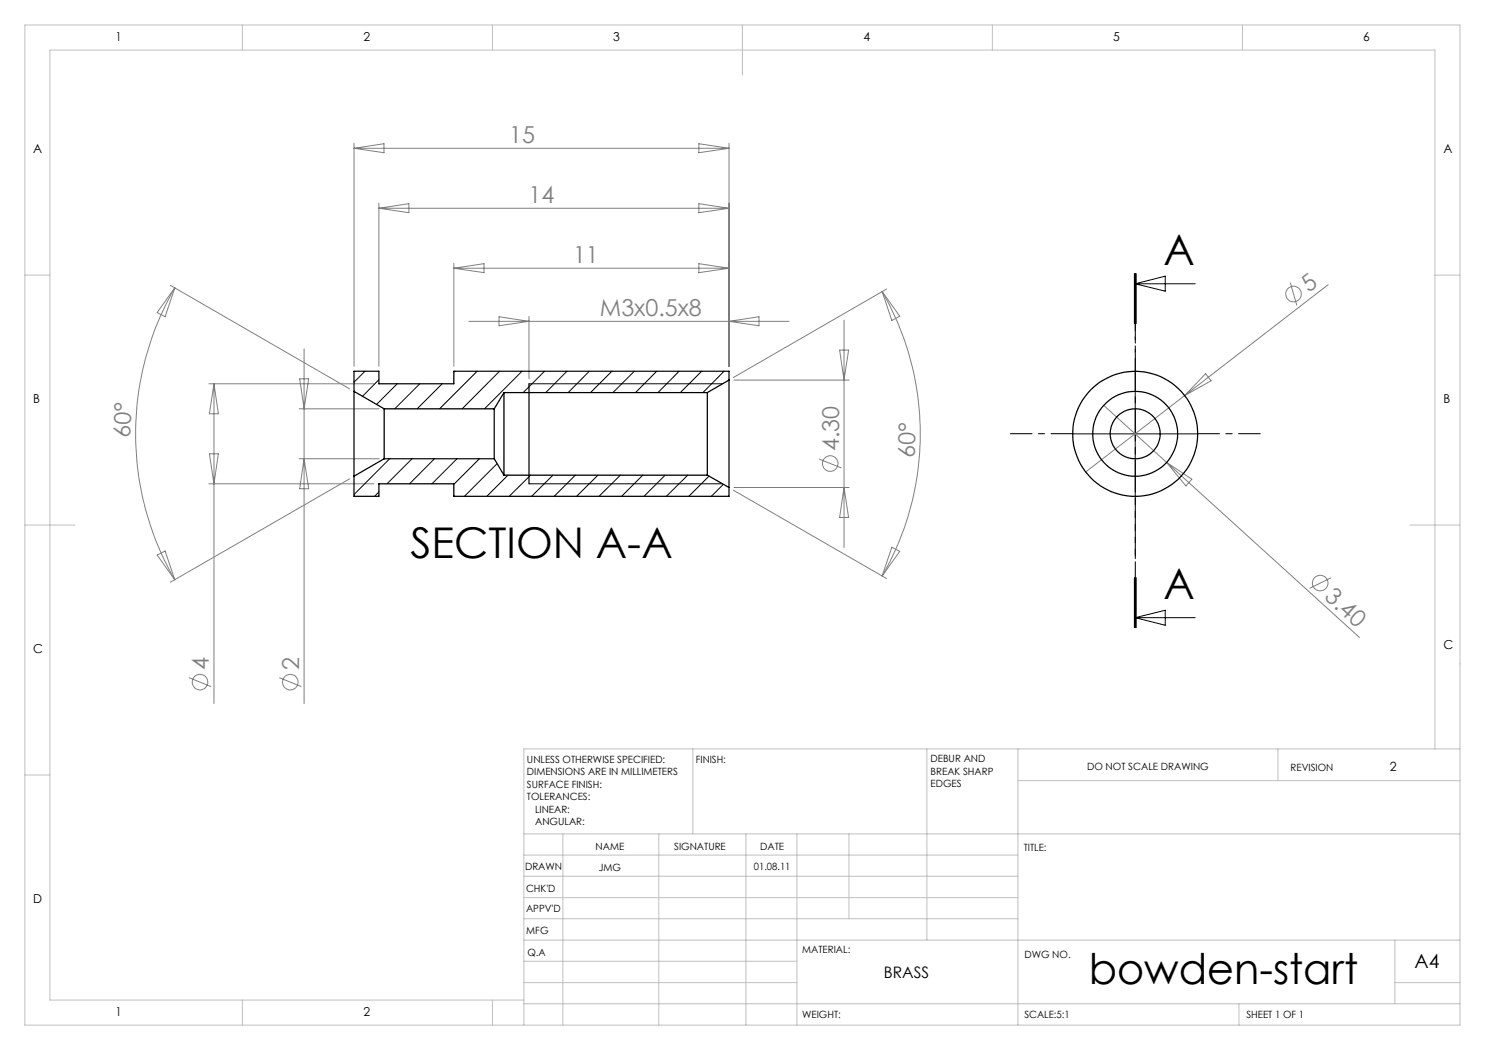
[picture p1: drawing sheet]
<svg xmlns="http://www.w3.org/2000/svg" width="297mm" height="210mm" viewBox="0 0 297 210" stroke-linecap="round" stroke-linejoin="round" font-family="sans-serif">
<g fill="none" stroke="#808080" stroke-width=".2">
<path d="M70.8 28.6v44.7M70.8 29.7h75M70.8 29.7l6-1v1.8zM139.8 28.7l6 1-6 .8zM145.8 28.6v44.7M34.1 57.1l35.8 20.7M35 57.6a58.3 58.3 0 0 0 0 58.3M35 57.6l-2 5.8-1.6-.9zM75.8 40.6v32.7M75.8 41.7h70M75.8 41.7l6-1v1.8zM90.8 52.7v20.6"/>
<path d="M90.8 53.6h55M90.8 53.6l6-.9v1.8zM139.8 52.7l6 .9-6 .9zM139.8 40.7l6 1-6 .8zM176.4 58.3a56.9 56.9 0 0 1 0 56.9M176.4 58.3l3.6 4.9-1.6 .9zM177.3 57.8l-30.7 17.7M258.1 56.5l1.3 4.6M265.6 56.9l-48.5 37.5M41.8 76.8h33M42.8 76.8v63.9M42.8 76.8l.9 6h-1.8z"/>
<path d="M59.9 75.8h1.8l-.9 6zM60.8 69.8v70.9M93.8 64.3h64M99.8 63.4l6 .9-6 .8zM105.8 63.3v12.5M145.8 64.3l6-.9v1.7zM146.8 76h23M167.9 70h1.8l-.9 6zM168.8 64v45.5M241.1 74.7l1.1 1.5-5.3 2.9zM41.8 96.8h33M41.9 90.8h1.8l-.9 6z"/>
<path d="M59.8 81.8h16M59.8 91.7h16M60.8 91.7l.9 6h-1.8zM69.9 95.8l-35.8 20.6M146.6 98l30.7 17.7M146.8 97.5h23M163.8 91.8l4.5 1.8M168.8 97.5l.9 6h-1.8zM220.7 81.1l12.6 11.4M233.3 92.5l38.6 35M233.3 92.5l5.1 3.3-1.2 1.4zM31.4 111l1.6-.8 2 5.7z"/>
<path d="M178.4 109.5l1.6 .8-3.6 4.9zM266.2 115.6l-4.3 2.1M37.8 135.5l4.4 1.8M55.8 135.5l4.5 1.8"/>
<circle cx="258.7" cy="58.8" r="1.55"/>
<circle cx="166" cy="92.7" r="1.55"/>
<circle cx="264" cy="116.6" r="1.55"/>
<circle cx="40" cy="136.4" r="1.55"/>
<circle cx="58.1" cy="136.4" r="1.55"/>
</g>
<path d="M227.1 74.2v-12.5M214.6 86.7h-12.5M227.1 99.2v12.5M239.6 86.7h12.5" fill="none" stroke="#000" stroke-width=".2" stroke-dasharray="15.2 1.3 1.3 1.3" stroke-dashoffset="10.9"/>
<path d="M227.1 54.7v70.8" fill="none" stroke="#000" stroke-width=".2" stroke-dasharray="6.3 1.3 1.3 1.3" stroke-dashoffset="3.3"/>
<g fill="none" stroke="#000" stroke-width=".2">
<path d="M226.9 54.7v10M227 56.8h12M227 56.8l6-1.6v3zM227.1 54.7v10M227.2 54.7v10M73 74.3l-2.2 2.1M75.8 75.9l-3.3 3.4M79.4 76.8l-4.1 4.1M84 76.8l-5 5M88.4 76.8l-5 5M90.9 74.3l-.1 .1M95.4 74.3l-7.5 7.5"/>
<path d="M99.9 74.3l-7.5 7.5M104.4 74.3l-7.5 7.5M105.8 76.8h38.7M108.9 74.3l-4.3 4.2M113.4 74.3l-4.3 4.2M117.9 74.3l-4.3 4.2M122.4 74.3l-4.3 4.2M126.9 74.3l-4.3 4.2M131.3 74.3l-4.2 4.2M135.8 74.3l-4.2 4.2M140.3 74.3l-4.2 4.2M144.8 74.3l-4.2 4.2"/>
<path d="M227 74.3v25M75.8 98.4l-.9 .9M77.9 91.7l-7.1 7.2M82.4 91.7l-5 5.1M86.9 91.7l-5 5.1M91.4 91.7l-5 5.1M95.9 91.7l-5.1 5.2M99.4 92.7l-6.5 6.6M101.6 95l-4.2 4.3M105.8 96.8h38.7M106.1 95l-4.3 4.3M110.6 95l-4.3 4.3"/>
<path d="M115.1 95l-4.3 4.3M119.6 95l-4.3 4.3M124.1 95l-4.3 4.3M128.6 95l-4.3 4.3M133 95l-4.2 4.3M137.5 95l-4.2 4.3M141.8 95.2l-4 4.1M144.7 96.9l-2.4 2.4M214.5 86.8h25M226.9 115.5v10M227.1 115.5v10M227.2 115.5v10z"/>
<path d="M227 123.5l6-1.4v3zM227 123.5h12"/>
</g>
<g fill="none" stroke="#c0c0c0" stroke-width=".2">
<path d="M5 5h287v200h-287zM48.5 5v5M98.5 5v5M148.5 5v10M198.5 5v5M248.5 5v5M5 55h5M287 55h5M5 105h10M282 105h10M5 155h5M138.6 149.8v17"/>
<path d="M185.4 149.8v38.2M203.6 149.8v55.2M203.6 156.1h88.4M255.6 149.8v6.3M287 149.8v-139.8h-277v190h94.8M292 149.8h-187.2v55.2M104.8 166.8h187.2M104.8 179.5h98.8M104.8 175.3h98.8M104.8 171h98.8M112.6 166.8v38.2M131.8 166.8v38.2"/>
<path d="M149.2 166.8v38.2M159.4 166.8v38.2M169.8 166.8v17M104.8 183.8h98.8M104.8 196.5h54.6M104.8 192.3h54.6M104.8 188h187.2M279 196.5h13M279 188v12.8M48.5 200v5M98.5 200v5M104.8 200.8h187.2"/>
<path d="M247.8 200.8v4.2"/>
</g>
<g fill="none" stroke="#000" stroke-width=".25">
<path d="M70.8 78.3v16.9M70.8 78.3l6 3.5M100.8 78.5v16.5M100.8 78.5h40.7M100.8 78.5l-2 3.3M105.8 76.8v20M141.5 78.5v16.5M145.8 76v21.5M145.8 76v-1.7h-55v2.5h-15v-2.5h-5v4M145.8 76l-4.3 2.5M70.8 95.2v4.1h5v-2.5h15v2.5h55v-1.8M76.8 81.8v9.9"/>
<path d="M76.8 91.7l-6 3.5M76.8 91.7h22M76.8 81.8h22M98.8 81.8v9.9M98.8 91.7l2 3.3M100.8 95h40.7M141.5 95l4.3 2.5"/>
<circle cx="227" cy="86.8" r="5"/>
<circle cx="227" cy="86.8" r="8.5"/>
<circle cx="227" cy="86.8" r="12.5"/>
</g>
<g font-size="8.5">
<text x="232.7" y="53">A</text>
<text x="82.1" y="111.7">SECTION A-A</text>
<text x="232.7" y="119.8">A</text>
<text x="217.7" y="196.7">bowden-start</text>
</g>
<g font-size="4.7" fill="#808080">
<text x="101.8" y="28.6">15</text>
<text x="105.7" y="40.6">14</text>
<text x="114.6" y="52.6">11</text>
<text x="261.8" y="58.7" transform="rotate(-38 261.8 58.7)">5</text>
<text x="120" y="63.2">M3x0.5x8</text>
<text x="26" y="87.6" transform="rotate(-87 26 87.6)">60°</text>
<text x="167.8" y="90.2" transform="rotate(-90 167.8 90.2)">4.30</text>
<text x="182.9" y="91.7" transform="rotate(-89 182.9 91.7)">60°</text>
<text x="264.7" y="119.6" transform="rotate(42 264.7 119.6)">3.40</text>
<text x="41.8" y="133.9" transform="rotate(-90 41.8 133.9)">4</text>
<text x="59.8" y="133.9" transform="rotate(-90 59.8 133.9)">2</text>
</g>
<text font-size="3.9" x="282.9" y="193.6">A4</text>
<text font-size="3.2" x="176.8" y="195.7">BRASS</text>
<g font-size="2.5">
<text x="23.1" y="8.2">1</text>
<text x="72.7" y="8.2">2</text>
<text x="122.7" y="8.2">3</text>
<text x="172.7" y="8.2">4</text>
<text x="222.7" y="8.2">5</text>
<text x="272.7" y="8.2">6</text>
<text x="6.7" y="30.7">A</text>
<text x="288.7" y="30.7">A</text>
<text x="6.7" y="80.7">B</text>
<text x="288.7" y="80.7">B</text>
<text x="6.7" y="130.7">C</text>
<text x="288.7" y="129.7">C</text>
<text x="278" y="154.1">2</text>
<text x="6.7" y="180.7">D</text>
<text x="23.1" y="203.2">1</text>
<text x="72.7" y="203.2">2</text>
</g>
<g font-size="2">
<text x="105.4" y="152.6">UNLESS OTHERWISE SPECIFIED:</text>
<text x="105.4" y="155.1">DIMENSIONS ARE IN MILLIMETERS</text>
<text x="139.2" y="152.6">FINISH:</text>
<text x="186.1" y="152.5">DEBUR AND</text>
<text x="186.1" y="155">BREAK SHARP</text>
<text x="217.4" y="154">DO NOT SCALE DRAWING</text>
<text x="258.1" y="154.2">REVISION</text>
<text x="105.4" y="157.6">SURFACE FINISH:</text>
<text x="105.4" y="160.1">TOLERANCES:</text>
<text x="186.1" y="157.5">EDGES</text>
<text x="107" y="162.6">LINEAR:</text>
<text x="107" y="165.1">ANGULAR:</text>
<text x="119.1" y="170">NAME</text>
<text x="134.8" y="169.9">SIGNATURE</text>
<text x="150.8" y="173.9">01.08.11</text>
<text x="152" y="169.9">DATE</text>
<text x="204.8" y="170.2">TITLE:</text>
<text x="105" y="174.1">DRAWN</text>
<text x="105.2" y="178.3">CHK'D</text>
<text x="119.8" y="174.1">JMG</text>
<text x="105.2" y="182.4">APPV'D</text>
<text x="105.3" y="186.8">MFG</text>
<text x="105.5" y="191.1">Q.A</text>
<text x="160.5" y="190.5">MATERIAL:</text>
<text x="204.9" y="191.6">DWG NO.</text>
<text x="160.4" y="203.5">WEIGHT:</text>
<text x="204.9" y="203.6">SCALE:5:1</text>
<text x="249.3" y="203.6">SHEET 1 OF 1</text>
</g>
</svg>
